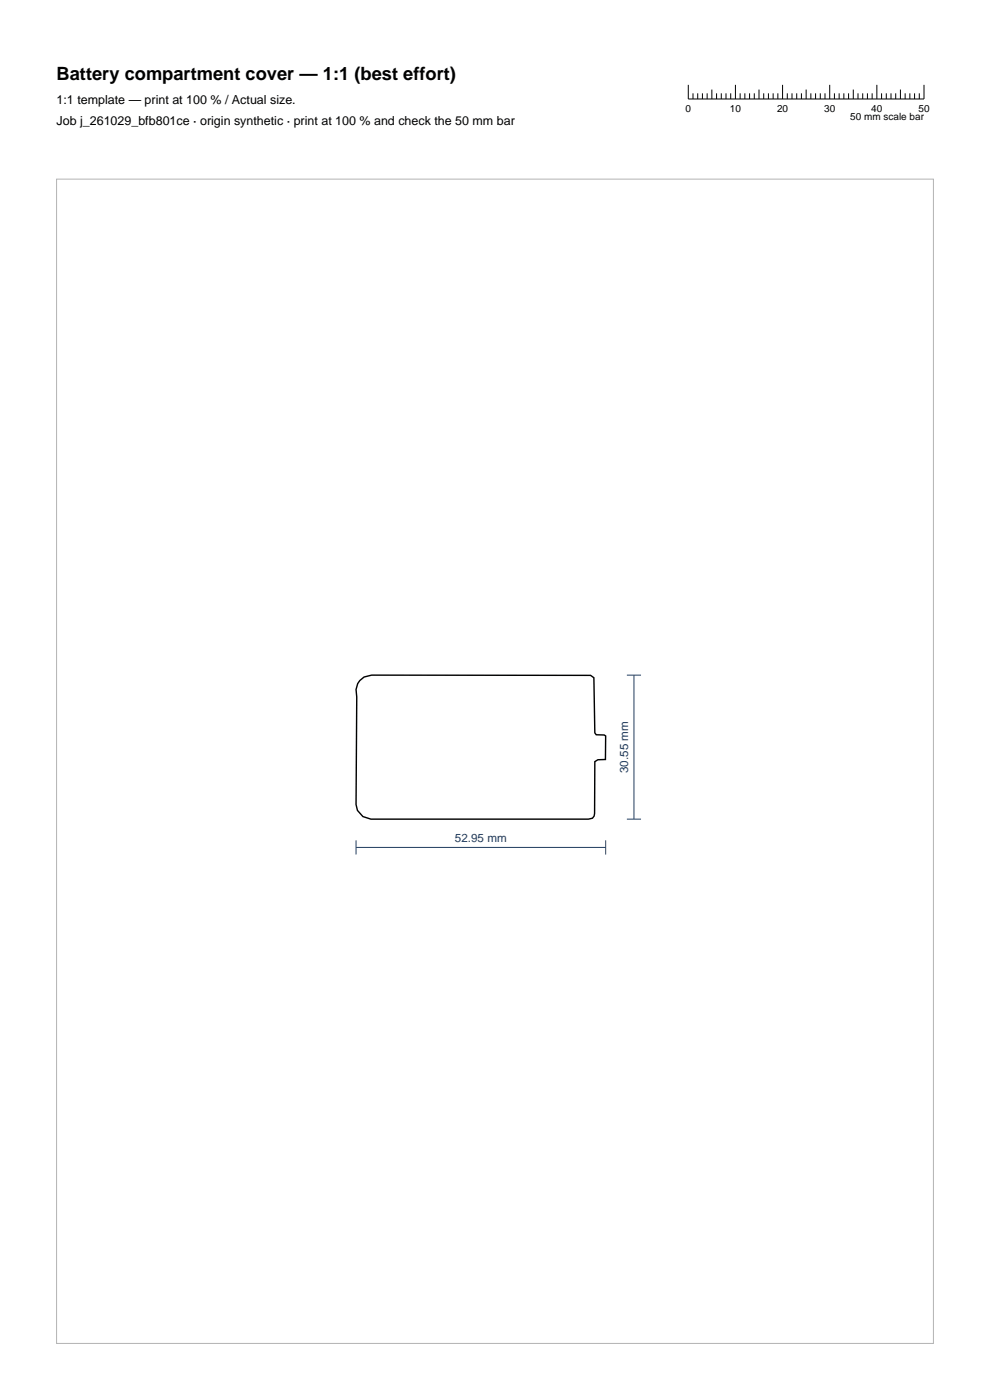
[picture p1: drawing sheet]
<svg xmlns="http://www.w3.org/2000/svg" width="210mm" height="297mm" viewBox="0 0 210 297" stroke-linecap="round" stroke-linejoin="round" font-family="sans-serif">
<g fill="none" stroke="#000" stroke-width=".21">
<path d="M146 18v3h50v-3M147 19.8v1.2M148 19.8v1.2M149 19.8v1.2M150 19.8v1.2M151 19v2M152 19.8v1.2M153 19.8v1.2M154 19.8v1.2M155 19.8v1.2M156 18v3M157 19.8v1.2"/>
<path d="M158 19.8v1.2M159 19.8v1.2M160 19.8v1.2M161 19v2M162 19.8v1.2M163 19.8v1.2M164 19.8v1.2M165 19.8v1.2M166 18v3M167 19.8v1.2M168 19.8v1.2M169 19.8v1.2"/>
<path d="M170 19.8v1.2M171 19v2M172 19.8v1.2M173 19.8v1.2M174 19.8v1.2M175 19.8v1.2M176 18v3M177 19.8v1.2M178 19.8v1.2M179 19.8v1.2M180 19.8v1.2M181 19v2"/>
<path d="M182 19.8v1.2M183 19.8v1.2M184 19.8v1.2M185 19.8v1.2M186 18v3M187 19.8v1.2M188 19.8v1.2M189 19.8v1.2M190 19.8v1.2M191 19v2M192 19.8v1.2M193 19.8v1.2"/>
<path d="M194 19.8v1.2M195 19.8v1.2"/>
</g>
<path d="M76.3 144.4l.9-.8 1.6-.4 46.5 .1 .7 .5 .2 11.7 .3 .4h1.7l.3 .2-.1 5-1.6 .1-.6 .4-.2 11.5-.3 .5-.9 .2h-46.1l-1.7-.6-1.2-1.3-.3-1.2 .2-22.8-.2-1.6 .4-1.3z" fill="none" stroke="#000" stroke-width=".3"/>
<path d="M133 143.2h3M134.5 143.2v30.6M75.5 179.8h53M75.5 178.3v3M128.5 178.3v3M133 173.8h3" fill="none" stroke="#1f3b5e" stroke-width=".21"/>
<path d="M12 38h186v247h-186z" fill="none" stroke="#b3b3b3" stroke-width=".21"/>
<text font-size="3.9" x="12" y="17">Battery compartment cover — 1:1 (best effort)</text>
<g font-size="2.6">
<text x="12" y="22">1:1 template — print at 100 % / Actual size.</text>
<text x="12" y="26.5">Job j_261029_bfb801ce · origin synthetic · print at 100 % and check the 50 mm bar</text>
</g>
<g font-size="2.5" fill="#1f3b5e">
<text x="133.3" y="164" transform="rotate(-90 133.3 164)">30.55 mm</text>
<text x="96.5" y="178.6">52.95 mm</text>
</g>
<g font-size="2.1">
<text x="145.4" y="23.8">0</text>
<text x="154.8" y="23.8">10</text>
<text x="164.8" y="23.8">20</text>
<text x="174.8" y="23.8">30</text>
<text x="184.8" y="23.8">40</text>
<text x="194.8" y="23.8">50</text>
<text x="180.4" y="25.5">50 mm scale bar</text>
</g>
</svg>
